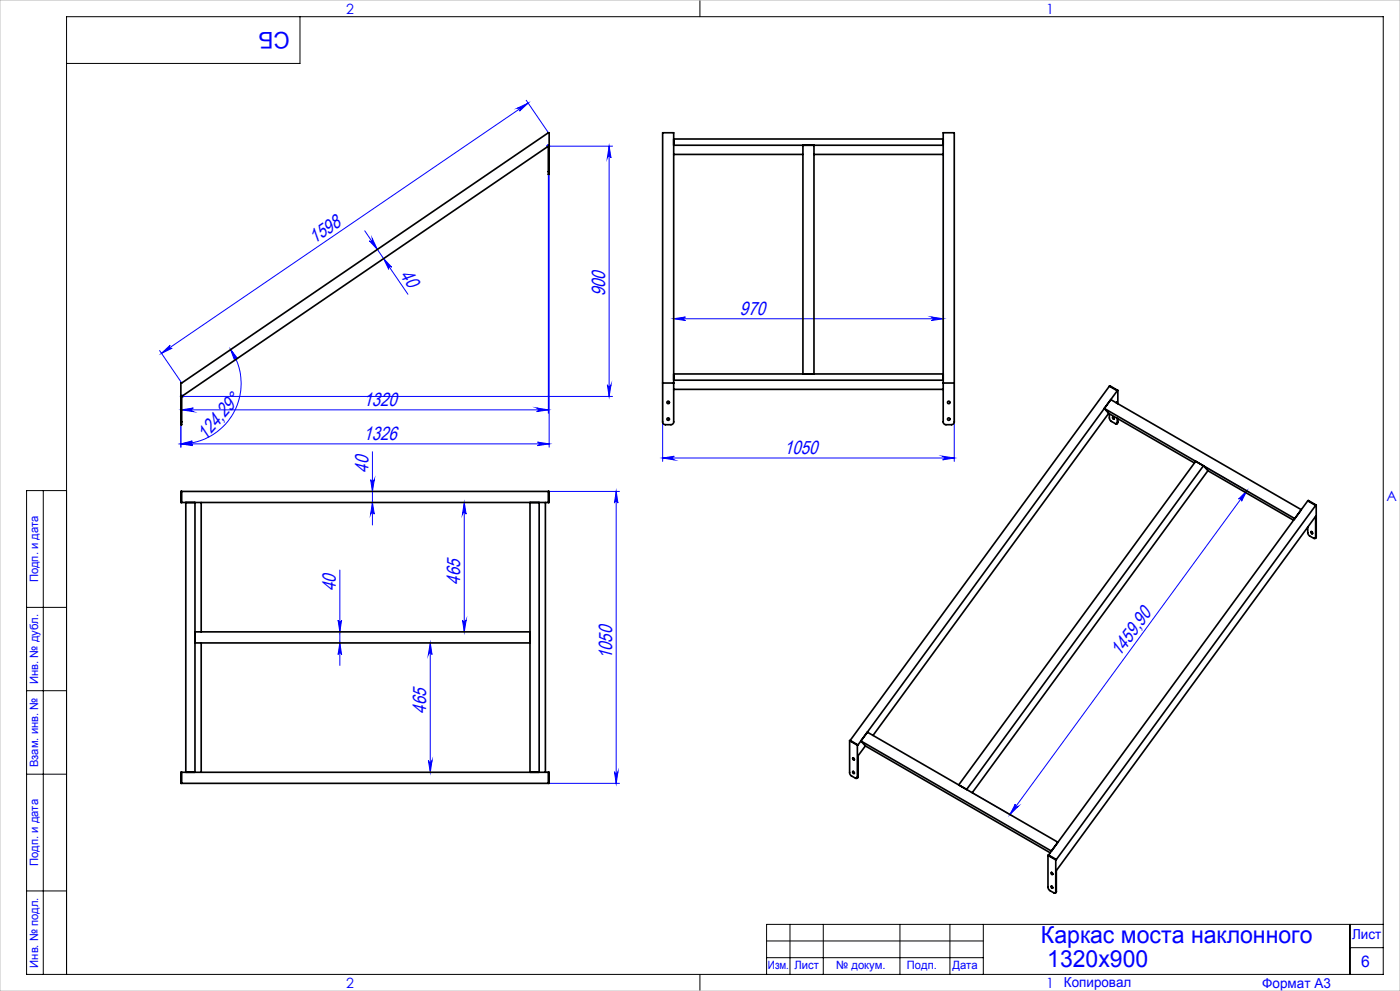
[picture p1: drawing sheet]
<svg xmlns="http://www.w3.org/2000/svg" width="420mm" height="297mm" viewBox="0 0 420 297" stroke-linecap="round" stroke-linejoin="round" font-family="sans-serif">
<g fill="none" stroke="#00f" stroke-width=".3">
<path d="M155.3 32.4l3.1-1.5-2.5 2.4a.53 .53 0 0 0 .1-.7 .53 .53 0 0 0-.7-.2zM157.9 30.1l6.6 9.7M158.4 30.9l-110 75M164.5 43.8h19.3M164.5 52.3v71.5M164.7 52.3v81.7M182.7 43.8l.6 3.5a.55 .55 0 0 0-.5-.5 .55 .55 0 0 0-.6 .5zM182.7 43.8v75M109.4 69.2l13 19M110.8 72.2a.55 .55 0 0 0 .7 .1 .55 .55 0 0 0 .2-.8l1.5 3.3zM115.1 77.5l2.4 2.6a.54 .54 0 0 0-.7-.1 .54 .54 0 0 0-.2 .7zM202.1 95.5l3.5-.5a.53 .53 0 0 0-.5 .5 .53 .53 0 0 0 .5 .6z"/>
<path d="M202.1 95.5h80.9M279.4 95l3.6 .5-3.6 .6a.53 .53 0 0 0 .6-.6 .53 .53 0 0 0-.6-.5zM283 94.5v17.5M47.9 105.1l6.6 9.7M48.4 105.9l2.6-2.4a.53 .53 0 0 0-.1 .7 .53 .53 0 0 0 .7 .1zM54.5 118.8h129.3M69.2 104.8l2.2 2.8a.55 .55 0 0 0-.8-.2 .55 .55 0 0 0-.2 .7zM69.2 104.8a18.1 18.1 0 0 1-14.9 28.2h110.4M182.2 115.3a.55 .55 0 0 0 .6 .5 .55 .55 0 0 0 .5-.5l-.6 3.5zM198.8 114.8v23.5M286.3 114.8v23.5M54.3 133l3.4-.5a.53 .53 0 0 0-.4 .5 .53 .53 0 0 0 .4 .6z"/>
<path d="M54.3 133l3.4-.9a.55 .55 0 0 0-.5 .6 .55 .55 0 0 0 .6 .5zM54.3 127.3v6.7M54.5 122.8l3.5-.5a.55 .55 0 0 0-.5 .5 .55 .55 0 0 0 .5 .6zM54.5 122.8h110M111.7 135.4v21.9M161 122.3l3.5 .5-3.5 .6a.55 .55 0 0 0 .5-.6 .55 .55 0 0 0-.5-.5zM161.3 132.5l3.4 .5-3.4 .6a.53 .53 0 0 0 .5-.6 .53 .53 0 0 0-.5-.5zM198.8 137.3h87.5M198.8 137.3l3.5-.6a.55 .55 0 0 0-.5 .6 .55 .55 0 0 0 .5 .5zM282.8 136.7l3.5 .6-3.5 .5a.55 .55 0 0 0 .5-.5 .55 .55 0 0 0-.5-.6zM361.1 139.6l13.7 7.9M111.2 143.8a.55 .55 0 0 0 .5 .5 .55 .55 0 0 0 .6-.5l-.6 3.5z"/>
<path d="M111.7 150.6l.6 3.5a.55 .55 0 0 0-.6-.5 .55 .55 0 0 0-.5 .5zM139.3 150.6v38.8M139.3 150.6l.5 3.5a.55 .55 0 0 0-.5-.5 .55 .55 0 0 0-.6 .5zM164.5 147.3h21.3M184.9 147.3v87.5M184.9 147.3l.5 3.5a.53 .53 0 0 0-.5-.5 .53 .53 0 0 0-.6 .5zM374.1 147.1l-71.1 97M374.1 147.1l-1.6 3.1a.54 .54 0 0 0-.2-.7 .54 .54 0 0 0-.7 .1zM102 170.8v28.6M101.4 185.8a.53 .53 0 0 0 .6 .6 .53 .53 0 0 0 .5-.6l-.5 3.6zM102 192.7l.5 3.5a.53 .53 0 0 0-.5-.5 .53 .53 0 0 0-.6 .5zM129.1 192.7v38.8"/>
<path d="M129.1 192.7l.5 3.5a.55 .55 0 0 0-.5-.5 .55 .55 0 0 0-.6 .5zM138.7 185.8a.55 .55 0 0 0 .6 .6 .55 .55 0 0 0 .5-.6l-.5 3.6zM128.5 227.9a.55 .55 0 0 0 .6 .6 .55 .55 0 0 0 .5-.6l-.5 3.6zM164.5 234.8h21.3M184.3 231.3a.53 .53 0 0 0 .6 .5 .53 .53 0 0 0 .5-.5l-.5 3.5zM290 236.6l13.7 7.9M304.6 241a.55 .55 0 0 0 .1 .7 .55 .55 0 0 0 .8-.1l-2.5 2.5z"/>
</g>
<path d="M164 43.8h1M164.1 43.5l.8 .7M164.5 43.3v1M164.9 43.5l-.8 .7M54 118.8h1M54.2 118.5l.7 .7M54.5 118.3v1M54.9 118.5l-.7 .7" fill="none" stroke="#00f" stroke-width=".7" stroke-linecap="butt"/>
<g fill="none" stroke="#000" stroke-width=".3">
<path d="M90 5v14h-70M210 0v5M13 147v145M20 147h-12v145h407v-287h-395v287M8 182h12M8 207h12M8 232h12M8 267h12M237 277v15M247 277v15M270 277v15M285 277v15"/>
<path d="M295 277v15M405 277v15M415 277h-185v15M210 292v5M230 282h65M230 287h65M405 284h10"/>
</g>
<path d="M0 0h420v297h-420z" fill="none" stroke="#c0c0c0" stroke-width=".3"/>
<g fill="#00f">
<path d="M182.7 43.8l.6 3.5a.55 .55 0 0 0-.5-.5 .55 .55 0 0 0-.6 .5zM182.2 115.3a.55 .55 0 0 0 .6 .5 .55 .55 0 0 0 .5-.5l-.6 3.5z"/>
<path d="M54.3 133l3.4-.5a.53 .53 0 0 0-.4 .5 .53 .53 0 0 0 .4 .6zM161.3 132.5l3.4 .5-3.4 .6a.53 .53 0 0 0 .5-.6 .53 .53 0 0 0-.5-.5zM54.5 122.8l3.5-.5a.55 .55 0 0 0-.5 .5 .55 .55 0 0 0 .5 .6zM161 122.3l3.5 .5-3.5 .6a.55 .55 0 0 0 .5-.6 .55 .55 0 0 0-.5-.5zM202.1 95.5l3.5-.5a.53 .53 0 0 0-.5 .5 .53 .53 0 0 0 .5 .6zM279.4 95l3.6 .5-3.6 .6a.53 .53 0 0 0 .6-.6 .53 .53 0 0 0-.6-.5z"/>
<path d="M198.8 137.3l3.5-.6a.55 .55 0 0 0-.5 .6 .55 .55 0 0 0 .5 .5zM282.8 136.7l3.5 .6-3.5 .5a.55 .55 0 0 0 .5-.5 .55 .55 0 0 0-.5-.6z"/>
<path d="M48.4 105.9l2.6-2.4a.53 .53 0 0 0-.1 .7 .53 .53 0 0 0 .7 .1zM155.3 32.4l3.1-1.5-2.5 2.4a.53 .53 0 0 0 .1-.7 .53 .53 0 0 0-.7-.2z"/>
<path d="M54.3 133l3.4-.9a.55 .55 0 0 0-.5 .6 .55 .55 0 0 0 .6 .5zM69.2 104.8l2.2 2.8a.55 .55 0 0 0-.8-.2 .55 .55 0 0 0-.2 .7z"/>
<path d="M374.1 147.1l-1.6 3.1a.54 .54 0 0 0-.2-.7 .54 .54 0 0 0-.7 .1zM304.6 241a.55 .55 0 0 0 .1 .7 .55 .55 0 0 0 .8-.1l-2.5 2.5z"/>
<path d="M102 192.7l.5 3.5a.53 .53 0 0 0-.5-.5 .53 .53 0 0 0-.6 .5zM101.4 185.8a.53 .53 0 0 0 .6 .6 .53 .53 0 0 0 .5-.6l-.5 3.6z"/>
<path d="M111.7 150.6l.6 3.5a.55 .55 0 0 0-.6-.5 .55 .55 0 0 0-.5 .5zM111.2 143.8a.55 .55 0 0 0 .5 .5 .55 .55 0 0 0 .6-.5l-.6 3.5z"/>
<path d="M184.9 147.3l.5 3.5a.53 .53 0 0 0-.5-.5 .53 .53 0 0 0-.6 .5zM184.3 231.3a.53 .53 0 0 0 .6 .5 .53 .53 0 0 0 .5-.5l-.5 3.5zM139.3 150.6l.5 3.5a.55 .55 0 0 0-.5-.5 .55 .55 0 0 0-.6 .5zM138.7 185.8a.55 .55 0 0 0 .6 .6 .55 .55 0 0 0 .5-.6l-.5 3.6zM129.1 192.7l.5 3.5a.55 .55 0 0 0-.5-.5 .55 .55 0 0 0-.6 .5zM128.5 227.9a.55 .55 0 0 0 .6 .6 .55 .55 0 0 0 .5-.6l-.5 3.6z"/>
<path d="M110.8 72.2a.55 .55 0 0 0 .7 .1 .55 .55 0 0 0 .2-.8l1.5 3.3zM115.1 77.5l2.4 2.6a.54 .54 0 0 0-.7-.1 .54 .54 0 0 0-.2 .7z"/>
</g>
<g fill="none" stroke="#000" stroke-width=".5">
<path d="M198.8 39.8h3.3v86.6a.84 .84 0 0 1-.8 .9h-1.7a.84 .84 0 0 1-.8-.9zM283 39.8h3.3v86.6a.84 .84 0 0 1-.8 .9h-1.7a.84 .84 0 0 1-.8-.9zM164.5 51.4v.9h.2v-.9M164.5 51.4h.2M164.5 51.4v-7.6l-110 75v7.6M164.7 51.4v-11.6h-.2l-110.2 75v11.6M202.1 43.5h80.9M202.1 46.3h38.8M202.1 41.7h80.9M240.9 43.5v68.6M244.2 46.3h38.8M244.2 43.5v68.6"/>
<path d="M198.8 114.8h3.3M202.1 113.9h80.9M202.1 116.7h80.9M202.1 112.1h80.9M283 114.8h3.3M332.8 115.7l-77.7 106.2M332.8 115.7l2.4 1.4M332.8 115.7l.2-.1 2.4 1.4M333.2 119.8l57.2 32.9-2 2.7-57.1-33 1.3 1.5M335.2 117.1l-77.8 106.2M335.4 117l-.2 .1M335.4 117v4"/>
<path d="M54.3 126.4v.9h.2v-.9M54.3 126.4h.2M332.6 123.9l-70.7 96.5M332.6 123.9l25.7 14.8M332.8 124l.2 1.9 1.6 1.1a.33 .33 0 0 0 .4 0 .33 .33 0 0 0 .2-.4M333.8 125h.2a.33 .33 0 0 1 .4 .4 .33 .33 0 0 1-.5 .2 .33 .33 0 0 1-.2-.4zM333.9 125l.4 .5M334.9 120.8l.3-.4v.5M335.2 125.4v1.2M335.4 126.5l-.4 .5M335.4 125.5v1M335.4 126.5l-.2 .1"/>
<path d="M358.7 138.3l-71.1 96.9 2.4 1.4 71-97 1.4 1.5M54.3 147.3h110.4v3.3h-110.4zM54.5 147.3v3.3M55.7 150.6v80.9M58.5 150.6v80.9M60.4 150.6v38.8M159 150.6v80.9M161.7 150.6v80.9M163.6 150.6v80.9M164.5 147.3v3.3M362.4 141.1l25.7 14.8M362.4 141.1l-70.7 96.5"/>
<path d="M392.3 158l.2 2.2 1.7 1.2 .4-.1 .1-.3M392.3 150.1l-77.7 106.2M392.3 150.1l2.4 1.4M392.3 150.1l.2-.1 2.4 1.4M393.3 159.3h.2a.34 .34 0 0 1 .4 .4 .34 .34 0 0 1-.4 .3 .34 .34 0 0 1-.3-.5zM393.5 159.3l.3 .6M394.7 151.5l-77.8 106.1M394.9 151.4l-.2 .1M394.9 151.4v9.5M394.7 161v-6.2l-77.8 106.1v6.2M394.9 160.9l-.4 .5M394.9 160.9l-.2 .1"/>
<path d="M58.5 192.7h100.5M58.5 189.4h100.5M60.4 192.7v38.8M260.2 219.4l57.2 33-2 2.7-57.1-33zM54.3 231.5h110.4v3.3h-110.4zM54.5 231.5v3.3M164.5 231.5v3.3M254.9 222v9.7l.4 .8 1.3 .7a.34 .34 0 0 0 .5 .1 .34 .34 0 0 0 .1-.4M254.9 222l2.3 1.3M255.1 221.9l2.3 1.4M255.1 221.9l-.2 .1M255.9 227.1l.3 .2v.5l-.3-.2z"/>
<path d="M255.9 231.2h.2a.33 .33 0 0 1 .3 .5 .33 .33 0 0 1-.5 .2 .33 .33 0 0 1-.1-.5zM256 227.1l.3 .6M256 231.2l.3 .6M257.2 223.3v9.6M257.4 232.8l-.3 .5M257.4 232.8l-.2 .1M257.4 223.3h-.2M258.3 222.1l1.3 1.5M259.6 223.6l-2.2 3v6.2M259.6 223.6l55.5 32M314.4 256.4v9.6l.3 .7 1.5 .9a.34 .34 0 0 0 .4 0 .34 .34 0 0 0 .1-.4M314.4 256.4l2.3 1.3"/>
<path d="M314.6 256.3l2.3 1.3M314.6 256.3l-.2 .1M316.7 257.7v9.5M316.9 257.6l-.2 .1M315.3 261.5a.29 .29 0 0 1 .5 .2 .29 .29 0 0 1-.3 .4zM315.4 265.5l.3 .2v.5l-.3-.2zM315.5 261.4l.3 .6M315.5 265.5l.3 .6M316.9 267.1l-.3 .5M316.9 267.1l-.2 .1"/>
<circle cx="200.5" cy="125.6" r=".38"/>
<circle cx="200.5" cy="120.6" r=".38"/>
<circle cx="284.6" cy="125.6" r=".38"/>
<circle cx="284.6" cy="120.6" r=".38"/>
</g>
<g font-size="7.1" fill="#00f">
<text x="312.3" y="282.7">Каркас моста наклонного</text>
<text x="314.2" y="289.7">1320х900</text>
</g>
<text font-size="6.9" fill="#00f" x="86.9" y="9.4" transform="rotate(-180 86.9 9.4)">СБ</text>
<g font-size="5.7" fill="#00f">
<text x="94.3" y="73.1" transform="rotate(-34 94.3 73.1)">1598</text>
<text x="119.9" y="82.3" transform="rotate(56 119.9 82.3)">40</text>
<text x="181.5" y="88.8" transform="rotate(-90 181.5 88.8)">900</text>
<text x="222" y="94.3">970</text>
<text x="109" y="121.6">1320</text>
<text x="109" y="131.8">1326</text>
<text x="61.7" y="132" transform="rotate(-49 61.7 132)">124,29°</text>
<text x="235.3" y="136">1050</text>
<text x="110.5" y="141.6" transform="rotate(-90 110.5 141.6)">40</text>
<text x="100.7" y="177.1" transform="rotate(-90 100.7 177.1)">40</text>
<text x="138.1" y="175.2" transform="rotate(-90 138.1 175.2)">465</text>
<text x="183.6" y="197.6" transform="rotate(-90 183.6 197.6)">1050</text>
<text x="336" y="197" transform="rotate(-54 336 197)">1459,90</text>
<text x="127.9" y="213.9" transform="rotate(-90 127.9 213.9)">465</text>
</g>
<text font-size="4.8" fill="#00f" x="408.3" y="289.7">6</text>
<g font-size="4.2" fill="#00f">
<text x="103.8" y="4.2">2</text>
<text x="313.8" y="4.2">1</text>
<text x="415.9" y="150.2">A</text>
<text x="103.8" y="296.2">2</text>
<text x="313.8" y="296.2">1</text>
</g>
<g font-size="4.1" fill="#00f">
<text x="405.6" y="281.5">Лист</text>
<text x="319.2" y="295.9">Копировал</text>
<text x="378.7" y="296">Формат А3</text>
</g>
<g font-size="3.4" fill="#00f">
<text x="11.4" y="174.5" transform="rotate(-90 11.4 174.5)">Подп. и дата</text>
<text x="11.4" y="205" transform="rotate(-90 11.4 205)">Инв. № дубл.</text>
<text x="11.4" y="229.9" transform="rotate(-90 11.4 229.9)">Взам. инв. №</text>
<text x="11.4" y="259.5" transform="rotate(-90 11.4 259.5)">Подп. и дата</text>
<text x="11.4" y="290" transform="rotate(-90 11.4 290)">Инв. № подл.</text>
<text x="230.4" y="290.4">Изм.</text>
<text x="238.3" y="290.4">Лист</text>
<text x="250.9" y="290.4">№ докум.</text>
<text x="272.1" y="290.4">Подп.</text>
<text x="285.7" y="290.5">Дата</text>
</g>
</svg>
